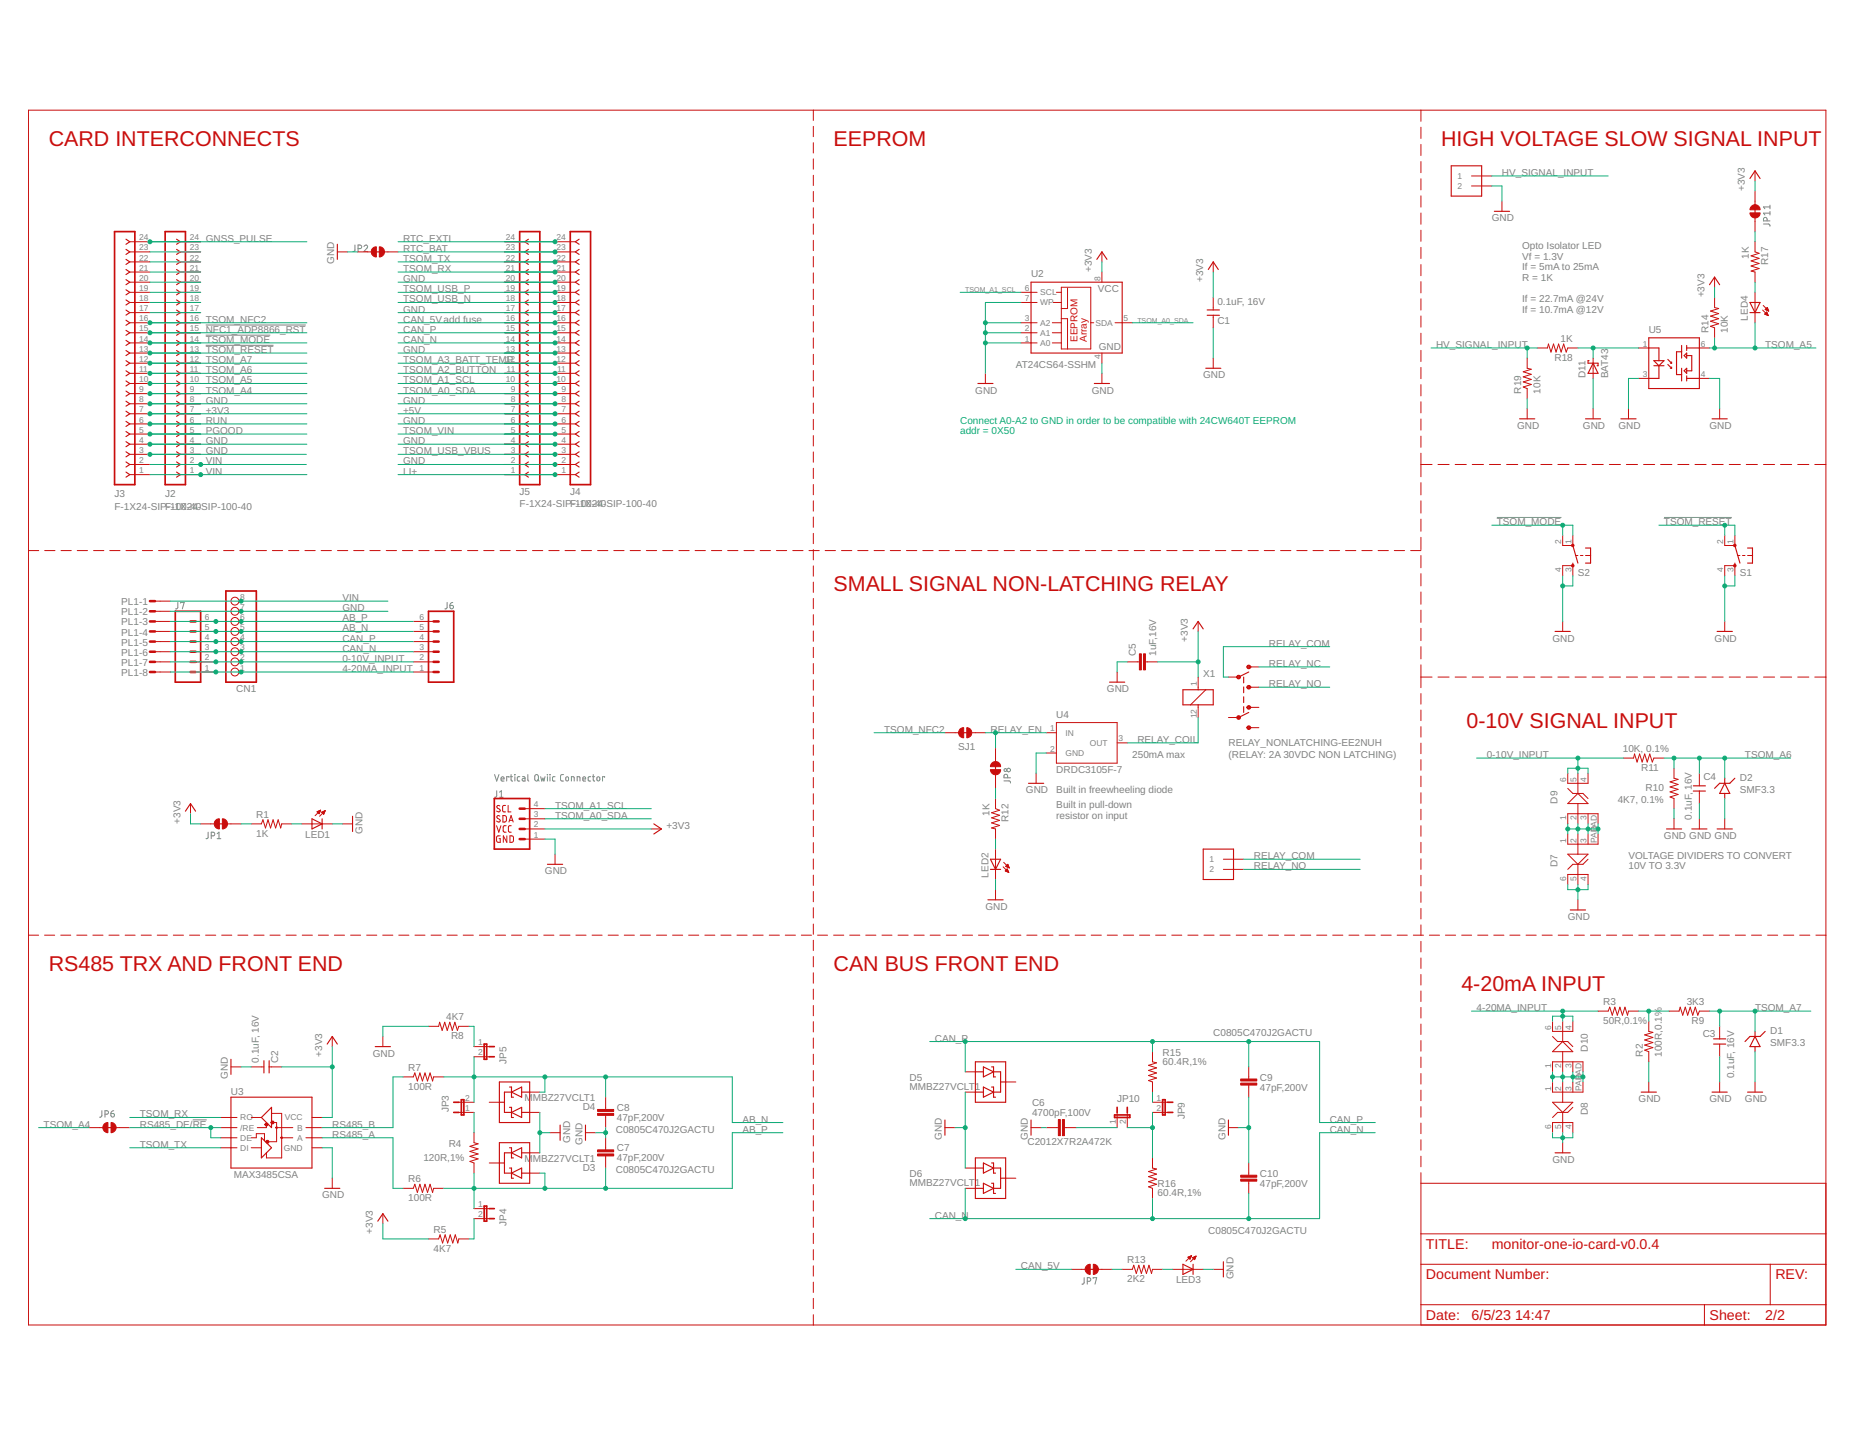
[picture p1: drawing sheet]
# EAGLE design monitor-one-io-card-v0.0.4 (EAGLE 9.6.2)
Assembly variants: proto-click

## Sheet 1 of 2: SYSTEM BLOCK DIAGRAM

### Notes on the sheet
- 24V wall wart
- M12 8PIN
- 4-20mA
  Sensor
- 0-10V
  Sensor
- M12 4PIN
- EEPROM
- A2 - BUTTON
  A3 - LIPO THERM
  NFC1 - INT
- Relay
- QWIIC
- Opto
  Isolator
- 24V slow signal input
- MONITOR ONE
- Signal
  Conditioning
- 4-20mA input
- ESD protection &
  termination/biasing
- 0-10V input
- Signal
  Conditioning
- 485 TRX
  ESD protection &
  termination/biasing
- Button
- Button
- MONITOR ONE I/O PROTO CARD

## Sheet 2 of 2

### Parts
C1  0.1uF, 16V  CAP_0.1UF_16V_0603  [C0603_P]  (not fitted in variant proto-click)
C2  0.1uF, 16V  CAP_0.1UF_16V_0603  [C0603_P]
C3  0.1uF, 16V  CAP_0.1UF_16V_0603  [C0603_P]
C4  0.1uF, 16V  CAP_0.1UF_16V_0603  [C0603_P]
C5  1uF,16V  C-EUC0805  [C0805]
C6  4700pF,100V  C-EUC0805  [C0805]  (not fitted in variant proto-click)
C7  47pF,200V  C-EUC0805  [C0805]
C8  47pF,200V  C-EUC0805  [C0805]
C9  47pF,200V  C-EUC0805  [C0805]
C10  47pF,200V  C-EUC0805  [C0805]
CN1  JST_8PIN  [JSTPH8]
D1  SMF3.3  TVS-DIODE-SOD123FL  [SOD-123FL]
D2  SMF3.3  TVS-DIODE-SOD123FL  [SOD-123FL]
D3  MMBZ27VCLT1  [SOT23-3]
D4  MMBZ27VCLT1  [SOT23-3]
D5  MMBZ27VCLT1  [SOT23-3]
D6  MMBZ27VCLT1  [SOT23-3]
D7  TVS3300DRVRNO-GND-VIAS  [WSON-6-NO-GND-VIAS]
D8  TVS3300DRVRNO-GND-VIAS  [WSON-6-NO-GND-VIAS]
D9  TVS3300DRVRNO-GND-VIAS  [WSON-6-NO-GND-VIAS]
D10  TVS3300DRVRNO-GND-VIAS  [WSON-6-NO-GND-VIAS]
D11  BAT43  SCHOTTKY_SOD-123  [SOD3718X135N]
J1  Vertical Qwiic Connector  QWIIC_CONNECTOR  [JST04_1MM_VERT]
J2  F-1X24-SIP-100-40  [SIP-100-24-40]
J3  F-1X24-SIP-100-40  [SIP-100-24-40]
J4  F-1X24-SIP-100-40  [SIP-100-24-40]
J5  F-1X24-SIP-100-40  [SIP-100-24-40]
J6  CONN_06NO_SILK_NO_POP  [1X06_NO_SILK]
J7  CONN_06NO_SILK_NO_POP  [1X06_NO_SILK]
J8  1X2-3.5MM  [1X2-3.5MM]
J9  1X2-3.5MM  [1X2-3.5MM]
JP1  JUMPER-SMT_2_NC_TRACE_NO-SILK  [SMT-JUMPER_2_NC_TRACE_NO-SILK]
JP2  JUMPER-SMT_2_NC_TRACE_NO-SILK  [SMT-JUMPER_2_NC_TRACE_NO-SILK]
JP3  JUMPER2  [JUMPER2]
JP4  JUMPER2  [JUMPER2]
JP5  JUMPER2  [JUMPER2]
JP6  JUMPER-SMT_2_NC_TRACE_NO-SILK  [SMT-JUMPER_2_NC_TRACE_NO-SILK]
JP7  JUMPER-SMT_2_NC_TRACE_NO-SILK  [SMT-JUMPER_2_NC_TRACE_NO-SILK]
JP8  JUMPER-SMT_2_NC_TRACE_NO-SILK  [SMT-JUMPER_2_NC_TRACE_NO-SILK]
JP9  JUMPER2  [JUMPER2]
JP10  JUMPER2  [JUMPER2]
JP11  JUMPER-SMT_2_NC_TRACE_NO-SILK  [SMT-JUMPER_2_NC_TRACE_NO-SILK]
LED1  LEDCHIP-LED0603  [CHIP-LED0603]
LED2  LEDCHIP-LED0603  [CHIP-LED0603]
LED3  LEDCHIP-LED0603  [CHIP-LED0603]
LED4  LEDCHIP-LED0603  [CHIP-LED0603]
PL1  DF3-08R  [DF3R-08]
R1  1K  RES_1K_0603  [R0603_P]
R2  100R,0.1%  R-US_R0805  [R0805]
R3  50R,0.1%  R-US_R0805  [R0805]
R4  120R,1%  R-US_R1206  [R1206]
R5  4K7  RES_4K7_0603  [R0603_P]  (not fitted in variant proto-click)
R6  100R  RES_0603  [R0603_P]
R7  100R  RES_0603  [R0603_P]
R8  4K7  RES_4K7_0603  [R0603_P]  (not fitted in variant proto-click)
R9  3K3  RES_0603  [R0603_P]
R10  4K7, 0.1%  RES_0603  [R0603_P]
R11  10K, 0.1%  RES_10K_0603  [R0603_P]
R12  1K  RES_1K_0603  [R0603_P]
R13  2K2  RES_2K2_0603  [R0603_P]
R14  10K  RES_10K_0603  [R0603_P]
R15  60.4R,1%  R-US_R1206  [R1206]  (not fitted in variant proto-click)
R16  60.4R,1%  R-US_R1206  [R1206]  (not fitted in variant proto-click)
R17  1K  RES_1K_0603  [R0603_P]
R18  1K  RES_1K_0603  [R0603_P]
R19  10K  RES_10K_0603  [R0603_P]
S1  TAC_SWITCHSMD  [TACTILE_SWITCH_SMD]
S2  TAC_SWITCHSMD  [TACTILE_SWITCH_SMD]
SJ1  JUMPER-SMT_2_NC_TRACE_NO-SILK  [SMT-JUMPER_2_NC_TRACE_NO-SILK]
U2  AT24CS64-SSHM  24AA01SN  [SO-08]  (not fitted in variant proto-click)
U3  MAX3485CSA  RS485SOIC  [SO08]
U4  DRDC3105F-7  [SOT23]
U5  U5  TLP172AM  [TLP172A]
X1  RELAY_NONLATCHING-EE2NUH  [RELAY_EE2_NOLATCH]

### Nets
0-10V_INPUT: CN1.2 D9.4(IN) D9.5(IN) D9.6(IN) J6.2 J7.2 PL1.7 R11.2
4-20MA_INPUT: CN1.1 D10.4(IN) D10.5(IN) D10.6(IN) J6.1 J7.1 PL1.8 R3.1 ; also sheet 1
!NFC1_ADP8866_RST: J2.15 J3.15
!TSOM_MODE: J2.14 J3.14 S2.1 S2.2 ; also sheet 1
!TSOM_RESET: J2.13 J3.13 S1.1 S1.2 ; also sheet 1
+3V3: C1.1 C2.2 C5.2 J1.2 J2.7 J3.7 JP1.1 JP11.2 R5.1 R14.2 U2.8(VCC) U3.8(VCC) X1.1 ; also sheet 1
+5V: J4.7 J5.7
AB_N: C8.1 CN1.5 D4.1(A1) J6.5 J7.5 JP3.2 JP5.2 PL1.4 R7.2
AB_P: C7.2 CN1.6 D3.2(A2) J6.6 J7.6 JP4.1 PL1.3 R4.1 R6.2
CAN_5V: J4.16 J5.16 JP7.1
CAN_N: C10.2 CN1.3 D6.1(A1) J4.14 J5.14 J6.3 J7.3 PL1.6 R16.1 ; also sheet 1
CAN_P: C9.1 CN1.4 D5.2(A2) J4.15 J5.15 J6.4 J7.4 PL1.5 R15.2 ; also sheet 1
GND: C1.2 C2.1 C3.1 C4.2 C5.1 C6.1 C7.1 C8.2 C9.2 C10.1 CN1.7 D1.A D2.A D3.1(A1) D4.2(A2) D5.1(A1) D6.2(A2) D7.4(IN) D7.5(IN) D7.6(IN) D8.4(IN) D8.5(IN) D8.6(IN) D11.A J1.1 J2.3 J2.4 J2.8 J3.3 J3.4 J3.8 J4.2 J4.4 J4.6 J4.8 J4.13 J4.17 J4.20 J5.2 J5.4 J5.6 J5.8 J5.13 J5.17 J5.20 J8.2 JP2.1 LED1.C LED2.C LED3.C PL1.2 R2.1 R8.2 R10.1 R19.1 S1.3 S1.4 S2.3 S2.4 U2.1(A0) U2.2(A1) U2.3(A2) U2.4(GND) U2.7(WP) U3.5(GND) U4.2(GND) U5.3 U5.4 ; also sheet 1
GNSS_PULSE: J2.24 J3.24
HV_SIGNAL_INPUT: J8.1 R18.2 R19.2
LI+: J4.1 J5.1
N$1: JP1.2 R1.1
N$2: JP7.2 R13.1
N$3: J2.17 J3.17
N$4: J2.18 J3.18
N$5: J2.19 J3.19
N$6: J2.20 J3.20
N$7: J2.21 J3.21
N$8: J2.22 J3.22
N$9: J2.23 J3.23
N$10: R2.2 R3.2 R9.2
N$11: LED1.A R1.2
N$12: LED3.A R13.2
N$16: JP9.2 JP10.2 R16.2
N$47: JP4.2 R5.2
N$49: JP9.1 R15.1
N$59: JP5.1 R8.1
N$72: JP3.1 R4.2
N$74: D11.K R18.1 U5.1
N$75: LED2.A R12.2
N$76: JP8.1 R12.1
N$77: LED4.A R17.2
N$78: JP11.1 R17.1
N$134: C6.2 JP10.1
N$169: D8.1(GND) D8.2(GND) D8.3(GND) D8.PAD D10.1(GND) D10.2(GND) D10.3(GND) D10.PAD
N$170: D7.1(GND) D7.2(GND) D7.3(GND) D7.PAD D9.1(GND) D9.2(GND) D9.3(GND) D9.PAD
PGOOD: J2.5 J3.5
RELAY_COIL: U4.3(OUT) X1.12
RELAY_COM: J9.1 X1.9(SW:P1)
RELAY_EN: JP8.2 SJ1.1 U4.1(IN)
RELAY_NC: X1.10(SW:O1)
RELAY_NO: J9.2 X1.8(SW:S1)
RS485_A: R6.1 U3.6(A)
RS485_B: R7.1 U3.7(B)
RS485_DE/!RE: JP6.2 U3.2(/RE) U3.3(DE)
RTC_BAT: J4.23 J5.23 JP2.2
RTC_EXTI: J4.24 J5.24
RUN: J2.6 J3.6
TSOM_A0_SDA: J1.3 J4.9 J5.9 U2.5(SDA) ; also sheet 1
TSOM_A1_SCL: J1.4 J4.10 J5.10 U2.6(SCL) ; also sheet 1
TSOM_A2_BUTTON: J4.11 J5.11
TSOM_A3_BATT_TEMP: J4.12 J5.12
TSOM_A4: J2.9 J3.9 JP6.1 ; also sheet 1
TSOM_A5: J2.10 J3.10 LED4.C R14.1 U5.6 ; also sheet 1
TSOM_A6: C4.1 D2.C J2.11 J3.11 R10.2 R11.1 ; also sheet 1
TSOM_A7: C3.2 D1.C J2.12 J3.12 R9.1 ; also sheet 1
TSOM_NFC2: J2.16 J3.16 SJ1.2 ; also sheet 1
TSOM_RX: J4.21 J5.21 U3.1(RO) ; also sheet 1
TSOM_TX: J4.22 J5.22 U3.4(DI) ; also sheet 1
TSOM_USB_N: J4.18 J5.18
TSOM_USB_P: J4.19 J5.19
TSOM_USB_VBUS: J4.3 J5.3
TSOM_VIN: J4.5 J5.5
VIN: CN1.8 J2.1 J2.2 J3.1 J3.2 PL1.1 ; also sheet 1
Unconnected: D3.3(C) D4.3(C) D5.3(C) D6.3(C) X1.3(SW:O2) X1.4(SW:P2) X1.5(SW:S2)

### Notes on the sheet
- CARD INTERCONNECTS | EEPROM | HIGH VOLTAGE SLOW SIGNAL INPUT
- Opto Isolator LED
  Vf = 1.3V
  If = 5mA to 25mA
  R = 1K
  
  If = 22.7mA @24V
  If = 10.7mA @12V
- add fuse
- Connect A0-A2 to GND in order to be compatible with 24CW640T EEPROM
  addr = 0X50
- SMALL SIGNAL NON-LATCHING RELAY
- 0-10V SIGNAL INPUT
- 250mA max | (RELAY: 2A 30VDC NON LATCHING)
- Built in freewheeling diode
- Built in pull-down 
  resistor on input
- VOLTAGE DIVIDERS TO CONVERT
  10V TO 3.3V
- RS485 TRX AND FRONT END | CAN BUS FRONT END
- 4-20mA INPUT

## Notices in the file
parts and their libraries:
con-headers-jp: Copyright (C) 2008, Bob Starr
microbuilder: This work is placed in the public domain, and may be freely used for commercial and non-commercial work with the following conditions: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
